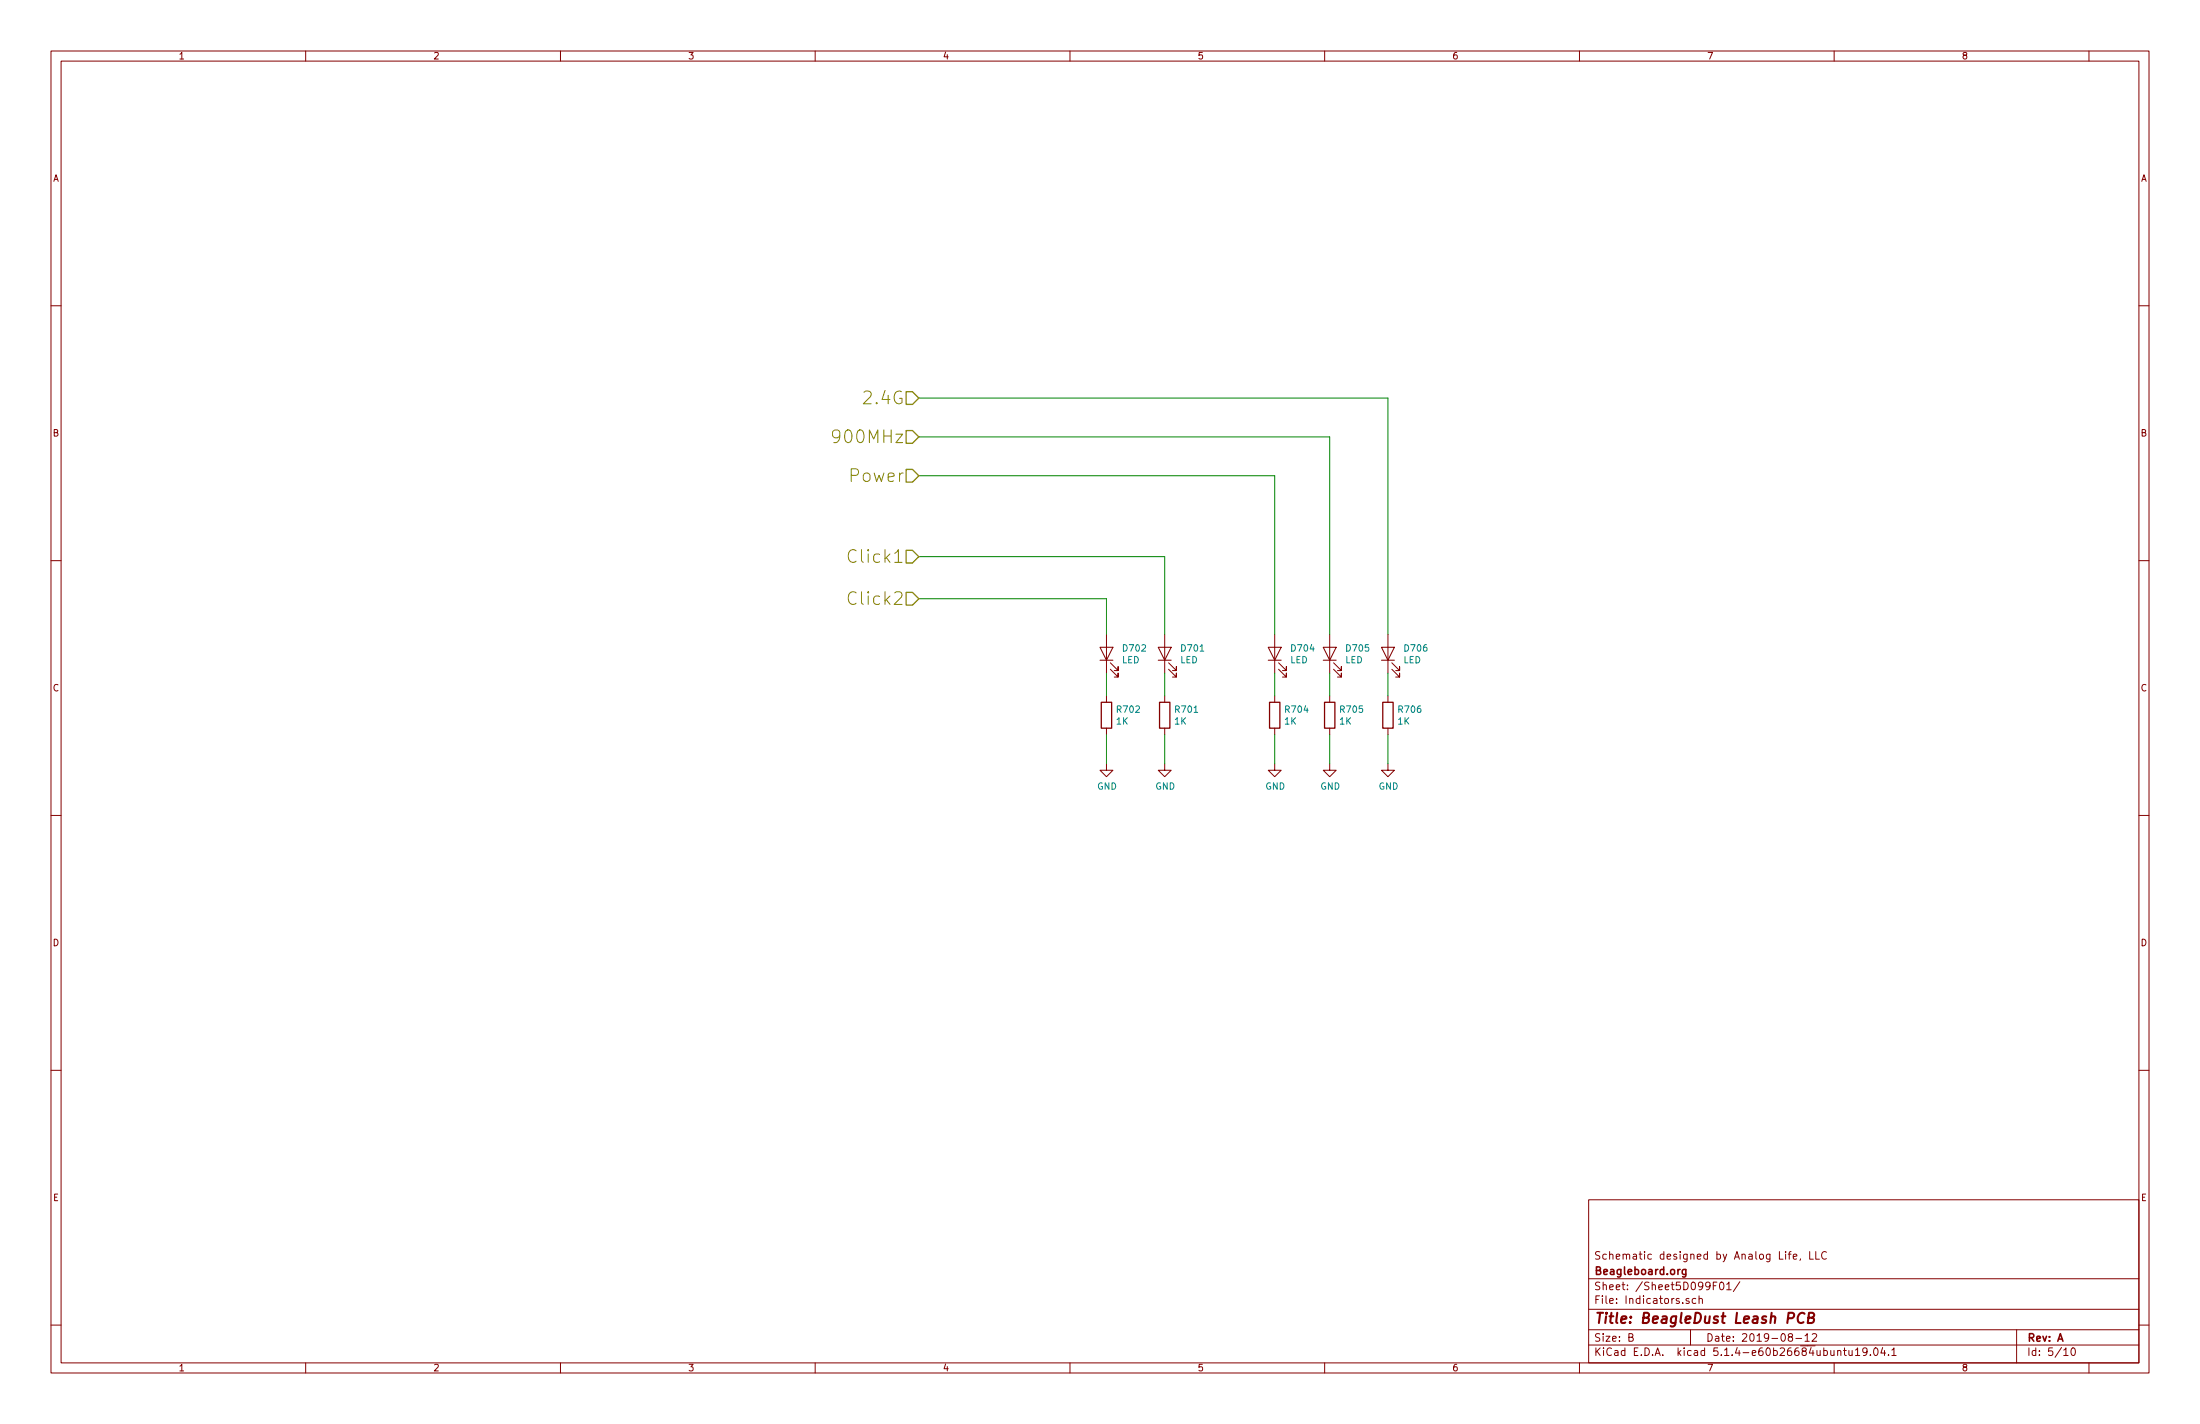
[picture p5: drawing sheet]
EESchema Schematic File Version 4
LIBS:LeashPCB-cache
EELAYER 30 0
EELAYER END
$Descr B 17000 11000
encoding utf-8
Sheet 5 10
Title "BeagleDust Leash PCB"
Date "2019-08-12"
Rev "A"
Comp "Beagleboard.org"
Comment1 "Schematic designed by Analog Life, LLC"
Comment2 ""
Comment3 ""
Comment4 ""
$EndDescr
Text HLabel 7100 3075 0    98   Input ~ 0
2.4G
Text HLabel 7100 3375 0    98   Input ~ 0
900MHz
Text HLabel 7100 3675 0    98   Input ~ 0
Power
Text HLabel 7100 4300 0    98   Input ~ 0
Click1
Text HLabel 7100 4625 0    98   Input ~ 0
Click2
$Comp
L Device:LED D701
U 1 1
P 9000 5050
F 0 "D701" V 9039 4933 50  0000 R CNN
F 1 "LED" V 8948 4933 50  0000 R CNN
F 2 "LED_SMD:LED_0402_1005Metric" H 9000 5050 50  0001 C CNN
F 3 "~" H 9000 5050 50  0001 C CNN
F 4 "LED RED DIFFUSED 1608 SMD" H 9000 5050 50  0001 C CNN "Description"
F 5 "https://www.digikey.com/product-detail/en/rohm-semiconductor/SML-D12U1WT86/SML-D12U1WT86TR-ND/5843853" H 9000 5050 50  0001 C CNN "Link1"
F 6 "SML-D12U1WT86" H 9000 5050 50  0001 C CNN "MPN1"
F 7 "$0.03565" H 9000 5050 50  0001 C CNN "Standard Price"
F 8 "Rohm Semiconductor" H 9000 5050 50  0001 C CNN "Vendor1"
F 9 "LED RED DIFFUSED 1608 SMD" H 9000 5050 50  0001 C CNN "Short Description"
	1    9000 5050
	0    -1   -1   0   
$EndComp
$Comp
L Device:R R701
U 1 1
P 9000 5525
F 0 "R701" H 9070 5571 50  0000 L CNN
F 1 "1K" H 9070 5480 50  0000 L CNN
F 2 "Resistor_SMD:R_0402_1005Metric" V 8930 5525 50  0001 C CNN
F 3 "~" H 9000 5525 50  0001 C CNN
F 4 "RES SMD 1K OHM 5% 1/16W 0402" H 9000 5525 50  0001 C CNN "Description"
F 5 "https://www.digikey.com/product-detail/en/yageo/RC0402JR-071KL/311-1.0KJRCT-ND/729355" H 9000 5525 50  0001 C CNN "Link1"
F 6 "RC0402JR-071KL" H 9000 5525 50  0001 C CNN "MPN1"
F 7 "$0.00139" H 9000 5525 50  0001 C CNN "Standard Price"
F 8 "Yageo" H 9000 5525 50  0001 C CNN "Vendor1"
F 9 "RES SMD 1K OHM 5% 1/16W 0402" H 9000 5525 50  0001 C CNN "Short Description"
	1    9000 5525
	1    0    0    -1  
$EndComp
Wire Wire Line
	9000 5200 9000 5375
Wire Wire Line
	9000 5675 9000 5900
$Comp
L power:GND #PWR0108
U 1 1
P 9000 5900
F 0 "#PWR0108" H 9000 5650 50  0001 C CNN
F 1 "GND" H 9005 5727 50  0000 C CNN
F 2 "" H 9000 5900 50  0001 C CNN
F 3 "" H 9000 5900 50  0001 C CNN
	1    9000 5900
	1    0    0    -1  
$EndComp
$Comp
L Device:LED D704
U 1 1
P 9850 5050
F 0 "D704" V 9889 4933 50  0000 R CNN
F 1 "LED" V 9798 4933 50  0000 R CNN
F 2 "LED_SMD:LED_0402_1005Metric" H 9850 5050 50  0001 C CNN
F 3 "~" H 9850 5050 50  0001 C CNN
F 4 "LED RED DIFFUSED 1608 SMD" H 9850 5050 50  0001 C CNN "Description"
F 5 "https://www.digikey.com/product-detail/en/rohm-semiconductor/SML-D12U1WT86/SML-D12U1WT86TR-ND/5843853" H 9850 5050 50  0001 C CNN "Link1"
F 6 "SML-D12U1WT86" H 9850 5050 50  0001 C CNN "MPN1"
F 7 "$0.03565" H 9850 5050 50  0001 C CNN "Standard Price"
F 8 "Rohm Semiconductor" H 9850 5050 50  0001 C CNN "Vendor1"
F 9 "LED RED DIFFUSED 1608 SMD" H 9850 5050 50  0001 C CNN "Short Description"
	1    9850 5050
	0    -1   -1   0   
$EndComp
$Comp
L Device:R R704
U 1 1
P 9850 5525
F 0 "R704" H 9920 5571 50  0000 L CNN
F 1 "1K" H 9920 5480 50  0000 L CNN
F 2 "Resistor_SMD:R_0402_1005Metric" V 9780 5525 50  0001 C CNN
F 3 "~" H 9850 5525 50  0001 C CNN
F 4 "RES SMD 1K OHM 5% 1/16W 0402" H 9850 5525 50  0001 C CNN "Description"
F 5 "https://www.digikey.com/product-detail/en/yageo/RC0402JR-071KL/311-1.0KJRCT-ND/729355" H 9850 5525 50  0001 C CNN "Link1"
F 6 "RC0402JR-071KL" H 9850 5525 50  0001 C CNN "MPN1"
F 7 "$0.00139" H 9850 5525 50  0001 C CNN "Standard Price"
F 8 "Yageo" H 9850 5525 50  0001 C CNN "Vendor1"
F 9 "RES SMD 1K OHM 5% 1/16W 0402" H 9850 5525 50  0001 C CNN "Short Description"
	1    9850 5525
	1    0    0    -1  
$EndComp
Wire Wire Line
	9850 5200 9850 5375
Wire Wire Line
	9850 5675 9850 5900
$Comp
L power:GND #PWR0111
U 1 1
P 9850 5900
F 0 "#PWR0111" H 9850 5650 50  0001 C CNN
F 1 "GND" H 9855 5727 50  0000 C CNN
F 2 "" H 9850 5900 50  0001 C CNN
F 3 "" H 9850 5900 50  0001 C CNN
	1    9850 5900
	1    0    0    -1  
$EndComp
$Comp
L Device:LED D705
U 1 1
P 10275 5050
F 0 "D705" V 10314 4933 50  0000 R CNN
F 1 "LED" V 10223 4933 50  0000 R CNN
F 2 "LED_SMD:LED_0402_1005Metric" H 10275 5050 50  0001 C CNN
F 3 "~" H 10275 5050 50  0001 C CNN
F 4 "LED RED DIFFUSED 1608 SMD" H 10275 5050 50  0001 C CNN "Description"
F 5 "https://www.digikey.com/product-detail/en/rohm-semiconductor/SML-D12U1WT86/SML-D12U1WT86TR-ND/5843853" H 10275 5050 50  0001 C CNN "Link1"
F 6 "SML-D12U1WT86" H 10275 5050 50  0001 C CNN "MPN1"
F 7 "$0.03565" H 10275 5050 50  0001 C CNN "Standard Price"
F 8 "Rohm Semiconductor" H 10275 5050 50  0001 C CNN "Vendor1"
F 9 "LED RED DIFFUSED 1608 SMD" H 10275 5050 50  0001 C CNN "Short Description"
	1    10275 5050
	0    -1   -1   0   
$EndComp
$Comp
L Device:R R705
U 1 1
P 10275 5525
F 0 "R705" H 10345 5571 50  0000 L CNN
F 1 "1K" H 10345 5480 50  0000 L CNN
F 2 "Resistor_SMD:R_0402_1005Metric" V 10205 5525 50  0001 C CNN
F 3 "~" H 10275 5525 50  0001 C CNN
F 4 "RES SMD 1K OHM 5% 1/16W 0402" H 10275 5525 50  0001 C CNN "Description"
F 5 "https://www.digikey.com/product-detail/en/yageo/RC0402JR-071KL/311-1.0KJRCT-ND/729355" H 10275 5525 50  0001 C CNN "Link1"
F 6 "RC0402JR-071KL" H 10275 5525 50  0001 C CNN "MPN1"
F 7 "$0.00139" H 10275 5525 50  0001 C CNN "Standard Price"
F 8 "Yageo" H 10275 5525 50  0001 C CNN "Vendor1"
F 9 "RES SMD 1K OHM 5% 1/16W 0402" H 10275 5525 50  0001 C CNN "Short Description"
	1    10275 5525
	1    0    0    -1  
$EndComp
Wire Wire Line
	10275 5200 10275 5375
Wire Wire Line
	10275 5675 10275 5900
$Comp
L power:GND #PWR0112
U 1 1
P 10275 5900
F 0 "#PWR0112" H 10275 5650 50  0001 C CNN
F 1 "GND" H 10280 5727 50  0000 C CNN
F 2 "" H 10275 5900 50  0001 C CNN
F 3 "" H 10275 5900 50  0001 C CNN
	1    10275 5900
	1    0    0    -1  
$EndComp
$Comp
L Device:LED D706
U 1 1
P 10725 5050
F 0 "D706" V 10764 4933 50  0000 R CNN
F 1 "LED" V 10673 4933 50  0000 R CNN
F 2 "LED_SMD:LED_0402_1005Metric" H 10725 5050 50  0001 C CNN
F 3 "~" H 10725 5050 50  0001 C CNN
F 4 "LED RED DIFFUSED 1608 SMD" H 10725 5050 50  0001 C CNN "Description"
F 5 "https://www.digikey.com/product-detail/en/rohm-semiconductor/SML-D12U1WT86/SML-D12U1WT86TR-ND/5843853" H 10725 5050 50  0001 C CNN "Link1"
F 6 "SML-D12U1WT86" H 10725 5050 50  0001 C CNN "MPN1"
F 7 "$0.03565" H 10725 5050 50  0001 C CNN "Standard Price"
F 8 "Rohm Semiconductor" H 10725 5050 50  0001 C CNN "Vendor1"
F 9 "LED RED DIFFUSED 1608 SMD" H 10725 5050 50  0001 C CNN "Short Description"
	1    10725 5050
	0    -1   -1   0   
$EndComp
$Comp
L Device:R R706
U 1 1
P 10725 5525
F 0 "R706" H 10795 5571 50  0000 L CNN
F 1 "1K" H 10795 5480 50  0000 L CNN
F 2 "Resistor_SMD:R_0402_1005Metric" V 10655 5525 50  0001 C CNN
F 3 "~" H 10725 5525 50  0001 C CNN
F 4 "RES SMD 1K OHM 5% 1/16W 0402" H 10725 5525 50  0001 C CNN "Description"
F 5 "https://www.digikey.com/product-detail/en/yageo/RC0402JR-071KL/311-1.0KJRCT-ND/729355" H 10725 5525 50  0001 C CNN "Link1"
F 6 "RC0402JR-071KL" H 10725 5525 50  0001 C CNN "MPN1"
F 7 "$0.00139" H 10725 5525 50  0001 C CNN "Standard Price"
F 8 "Yageo" H 10725 5525 50  0001 C CNN "Vendor1"
F 9 "RES SMD 1K OHM 5% 1/16W 0402" H 10725 5525 50  0001 C CNN "Short Description"
	1    10725 5525
	1    0    0    -1  
$EndComp
Wire Wire Line
	10725 5200 10725 5375
Wire Wire Line
	10725 5675 10725 5900
$Comp
L power:GND #PWR0113
U 1 1
P 10725 5900
F 0 "#PWR0113" H 10725 5650 50  0001 C CNN
F 1 "GND" H 10730 5727 50  0000 C CNN
F 2 "" H 10725 5900 50  0001 C CNN
F 3 "" H 10725 5900 50  0001 C CNN
	1    10725 5900
	1    0    0    -1  
$EndComp
Wire Wire Line
	7100 4625 8550 4625
Wire Wire Line
	9000 4300 9000 4900
Wire Wire Line
	7100 4300 9000 4300
Wire Wire Line
	7100 3675 9850 3675
Wire Wire Line
	9850 3675 9850 4900
Wire Wire Line
	7100 3375 10275 3375
Wire Wire Line
	10275 3375 10275 4900
Wire Wire Line
	7100 3075 10725 3075
Wire Wire Line
	10725 3075 10725 4900
Wire Wire Line
	8550 4625 8550 4900
$Comp
L power:GND #PWR0109
U 1 1
P 8550 5900
F 0 "#PWR0109" H 8550 5650 50  0001 C CNN
F 1 "GND" H 8555 5727 50  0000 C CNN
F 2 "" H 8550 5900 50  0001 C CNN
F 3 "" H 8550 5900 50  0001 C CNN
	1    8550 5900
	1    0    0    -1  
$EndComp
Wire Wire Line
	8550 5675 8550 5900
Wire Wire Line
	8550 5200 8550 5375
$Comp
L Device:R R702
U 1 1
P 8550 5525
F 0 "R702" H 8620 5571 50  0000 L CNN
F 1 "1K" H 8620 5480 50  0000 L CNN
F 2 "Resistor_SMD:R_0402_1005Metric" V 8480 5525 50  0001 C CNN
F 3 "~" H 8550 5525 50  0001 C CNN
F 4 "RES SMD 1K OHM 5% 1/16W 0402" H 8550 5525 50  0001 C CNN "Description"
F 5 "https://www.digikey.com/product-detail/en/yageo/RC0402JR-071KL/311-1.0KJRCT-ND/729355" H 8550 5525 50  0001 C CNN "Link1"
F 6 "RC0402JR-071KL" H 8550 5525 50  0001 C CNN "MPN1"
F 7 "$0.00139" H 8550 5525 50  0001 C CNN "Standard Price"
F 8 "Yageo" H 8550 5525 50  0001 C CNN "Vendor1"
F 9 "RES SMD 1K OHM 5% 1/16W 0402" H 8550 5525 50  0001 C CNN "Short Description"
	1    8550 5525
	1    0    0    -1  
$EndComp
$Comp
L Device:LED D702
U 1 1
P 8550 5050
F 0 "D702" V 8589 4933 50  0000 R CNN
F 1 "LED" V 8498 4933 50  0000 R CNN
F 2 "LED_SMD:LED_0402_1005Metric" H 8550 5050 50  0001 C CNN
F 3 "~" H 8550 5050 50  0001 C CNN
F 4 "LED RED DIFFUSED 1608 SMD" H 8550 5050 50  0001 C CNN "Description"
F 5 "https://www.digikey.com/product-detail/en/rohm-semiconductor/SML-D12U1WT86/SML-D12U1WT86TR-ND/5843853" H 8550 5050 50  0001 C CNN "Link1"
F 6 "SML-D12U1WT86" H 8550 5050 50  0001 C CNN "MPN1"
F 7 "$0.03565" H 8550 5050 50  0001 C CNN "Standard Price"
F 8 "Rohm Semiconductor" H 8550 5050 50  0001 C CNN "Vendor1"
F 9 "LED RED DIFFUSED 1608 SMD" H 8550 5050 50  0001 C CNN "Short Description"
	1    8550 5050
	0    -1   -1   0   
$EndComp
$EndSCHEMATC
